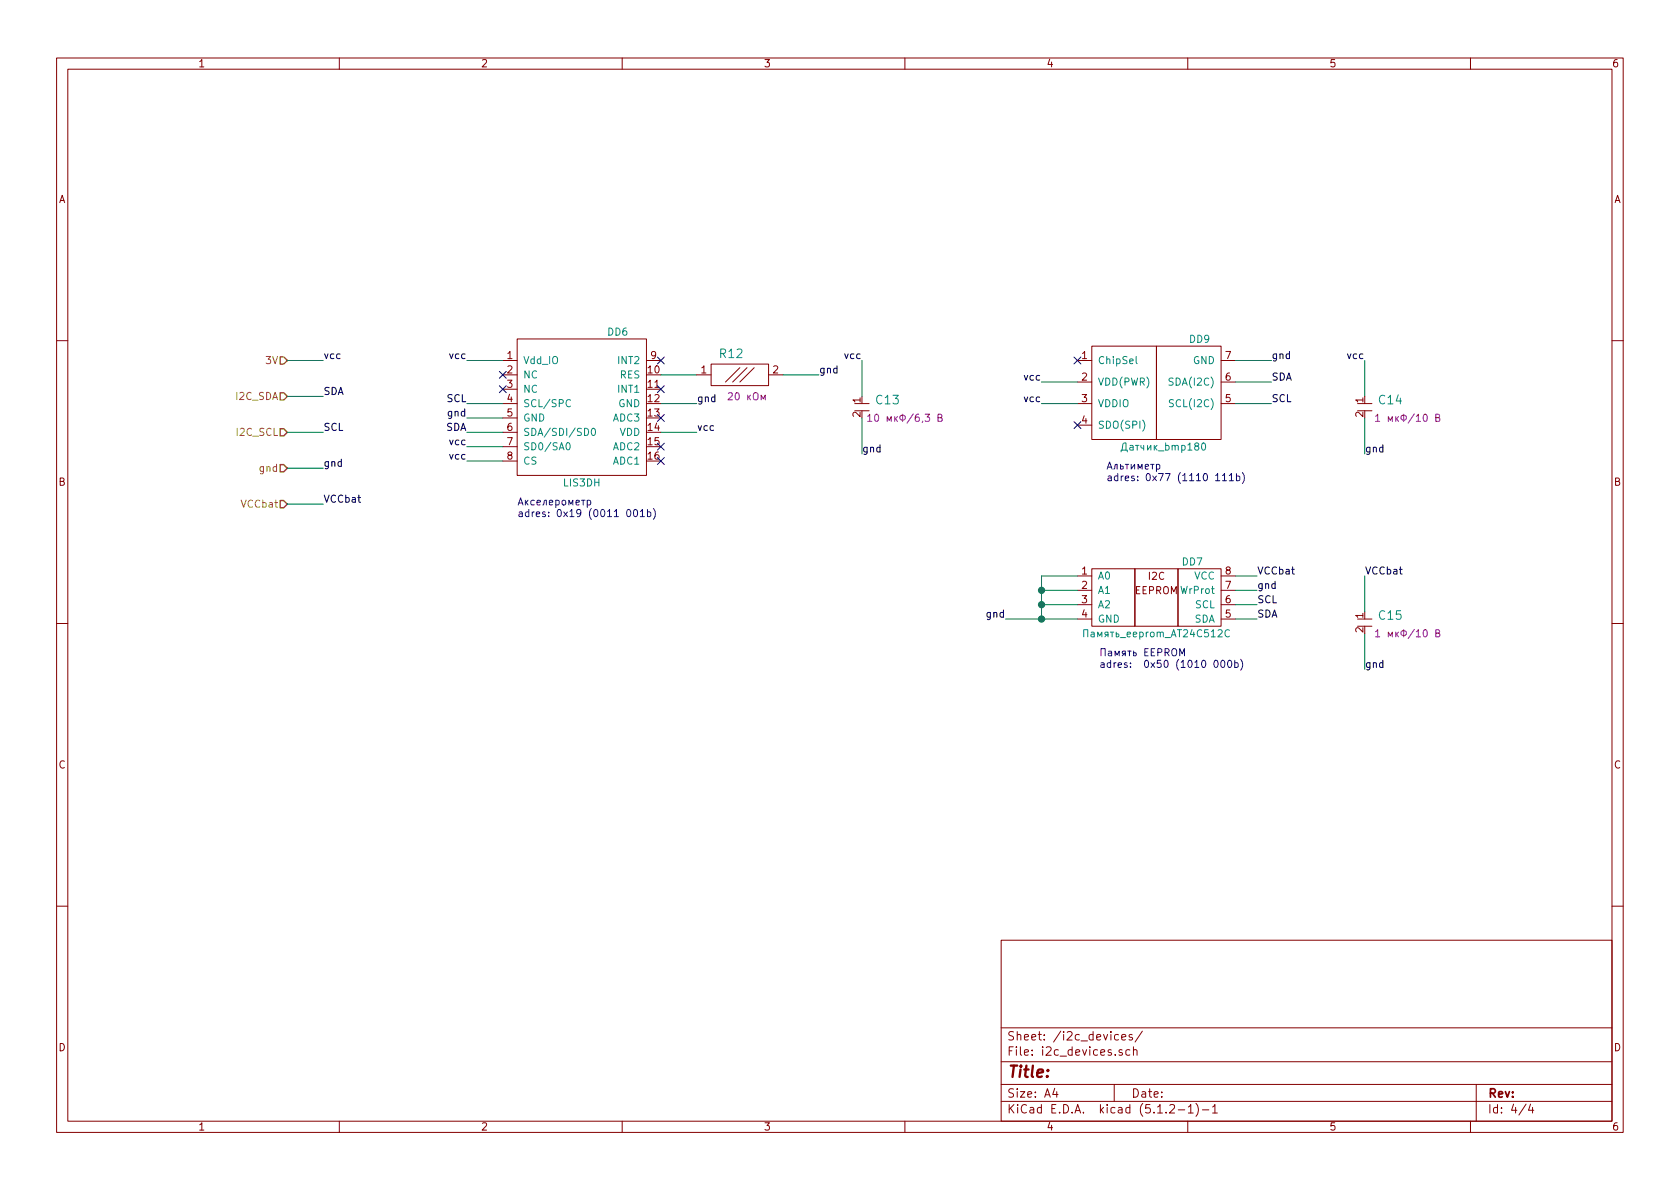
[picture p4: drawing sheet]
EESchema Schematic File Version 4
LIBS:mag-cache
EELAYER 30 0
EELAYER END
$Descr A4 11693 8268
encoding utf-8
Sheet 4 4
Title ""
Date ""
Rev ""
Comp ""
Comment1 ""
Comment2 ""
Comment3 ""
Comment4 ""
$EndDescr
Text HLabel 2000 2500 0    50   Input ~ 0
3V
Text HLabel 2000 3250 0    50   Input ~ 0
gnd
Text HLabel 2000 2750 0    50   Input ~ 0
I2C_SDA
Text HLabel 2000 3000 0    50   Input ~ 0
I2C_SCL
$Comp
L mag-rescue:LIS3DH-elements DD?
U 1 1
P 3500 2500
AR Path="/5DCBE002" Ref="DD?"  Part="1" 
AR Path="/5DCA4D45/5DCBE002" Ref="DD6"  Part="1" 
F 0 "DD6" H 4300 2700 50  0000 C CNN
F 1 "LIS3DH" H 4050 1650 50  0000 C CNN
F 2 "N_DD:акселерометр_LIS3DH" H 3500 2500 50  0001 C CNN
F 3 "" H 3500 2500 50  0001 C CNN
	1    3500 2500
	1    0    0    -1  
$EndComp
Wire Wire Line
	2000 2500 2250 2500
Text Label 2250 2500 0    50   ~ 0
vcc
Text Label 2250 2750 0    50   ~ 0
SDA
Text Label 2250 3000 0    50   ~ 0
SCL
Text Label 2250 3250 0    50   ~ 0
gnd
Wire Wire Line
	2000 2750 2250 2750
Wire Wire Line
	2000 3000 2250 3000
Wire Wire Line
	2000 3250 2250 3250
Wire Wire Line
	3500 3000 3250 3000
Wire Wire Line
	3500 2800 3250 2800
Text Label 3250 2900 2    50   ~ 0
gnd
Wire Wire Line
	3500 2900 3250 2900
Text Label 3250 3000 2    50   ~ 0
SDA
Text Label 3250 2800 2    50   ~ 0
SCL
NoConn ~ 3500 2600
NoConn ~ 3500 2700
Text Notes 3600 3600 0    50   ~ 0
Акселерометр\nadres: 0x19 (0011 001b)
Wire Wire Line
	3500 3200 3250 3200
Text Label 3250 3200 2    50   ~ 0
vcc
$Comp
L mag-rescue:Конденсатор_керамический-elements C?
U 1 1
P 6000 2800
AR Path="/5DCF31B7" Ref="C?"  Part="1" 
AR Path="/5D924959/5DCF31B7" Ref="C?"  Part="1" 
AR Path="/5DCA4D45/5DCF31B7" Ref="C13"  Part="1" 
F 0 "C13" V 5972 2888 60  0000 L CNN
F 1 "Конденсатор_керамический" V 6078 2888 60  0001 L CNN
F 2 "N_RLC:Конденсатор_SMD_0603" H 6000 2800 60  0001 C CNN
F 3 "" H 6000 2800 60  0001 C CNN
F 4 "10 мкФ/6,3 В" V 6100 3100 50  0000 C CNN "Номинал"
F 5 "С111" H 6000 2800 50  0001 C CNN "УГО"
	1    6000 2800
	0    1    1    0   
$EndComp
Text Label 6000 2500 2    50   ~ 0
vcc
Wire Wire Line
	6000 2500 6000 2750
Wire Wire Line
	6000 2900 6000 3150
Text Label 6000 3150 0    50   ~ 0
gnd
NoConn ~ 4600 3200
NoConn ~ 4600 3100
NoConn ~ 4600 2900
Text Label 4850 2800 0    50   ~ 0
gnd
Wire Wire Line
	4600 2800 4850 2800
NoConn ~ 4600 2500
NoConn ~ 4600 2700
Wire Wire Line
	3500 2500 3250 2500
Text Label 3250 2500 2    50   ~ 0
vcc
Wire Wire Line
	3500 3100 3250 3100
Text Label 3250 3100 2    50   ~ 0
vcc
Text Label 5700 2600 0    50   ~ 0
gnd
Wire Wire Line
	4600 2600 4850 2600
$Comp
L mag-rescue:Резистор_0,065Вт-elements R?
U 1 1
P 5150 2600
AR Path="/5DD39505" Ref="R?"  Part="1" 
AR Path="/5DCA4D45/5DD39505" Ref="R12"  Part="1" 
F 0 "R12" H 5000 2750 60  0000 L CNN
F 1 "Резистор_0,065Вт" V 5203 2703 60  0001 L CNN
F 2 "N_RLC:Конденсатор_SMD_0603" H 5150 2600 60  0001 C CNN
F 3 "" H 5150 2600 60  0001 C CNN
F 4 "20 кОм" H 5200 2450 50  0000 C CNN "Номинал"
F 5 "R101" H 5150 2600 50  0001 C CNN "УГО"
	1    5150 2600
	1    0    0    -1  
$EndComp
Wire Wire Line
	5450 2600 5700 2600
Wire Wire Line
	4600 3000 4850 3000
Text Label 4850 3000 0    50   ~ 0
vcc
$Comp
L mag-rescue:Датчик_bmp180-elements DD9
U 1 1
P 7500 2500
F 0 "DD9" H 8350 2650 50  0000 C CNN
F 1 "Датчик_bmp180" H 8100 1900 50  0000 C CNN
F 2 "N_DD:BMP180" H 7500 2500 50  0001 C CNN
F 3 "" H 7500 2500 50  0001 C CNN
	1    7500 2500
	1    0    0    -1  
$EndComp
NoConn ~ 7500 2500
NoConn ~ 7500 2950
Wire Wire Line
	7500 2650 7250 2650
Text Label 7250 2650 2    50   ~ 0
vcc
Wire Wire Line
	7500 2800 7250 2800
Text Label 7250 2800 2    50   ~ 0
vcc
Text Label 8850 2500 0    50   ~ 0
gnd
Wire Wire Line
	8600 2500 8850 2500
Text Notes 7700 3350 0    50   ~ 0
Альтиметр\nadres: 0x77 (1110 111b)
Wire Wire Line
	8600 2800 8850 2800
Text Label 8850 2800 0    50   ~ 0
SCL
Wire Wire Line
	8600 2650 8850 2650
Text Label 8850 2650 0    50   ~ 0
SDA
Text Label 9500 2500 2    50   ~ 0
vcc
Wire Wire Line
	9500 2500 9500 2750
Wire Wire Line
	9500 2900 9500 3150
Text Label 9500 3150 0    50   ~ 0
gnd
$Comp
L mag-rescue:Конденсатор_керамический-elements C?
U 1 1
P 9500 2800
AR Path="/5D8ED9F7" Ref="C?"  Part="1" 
AR Path="/5D924959/5D8ED9F7" Ref="C?"  Part="1" 
AR Path="/5DB88CD1/5D8ED9F7" Ref="C?"  Part="1" 
AR Path="/5DCA4D45/5D8ED9F7" Ref="C14"  Part="1" 
F 0 "C14" V 9472 2888 60  0000 L CNN
F 1 "Конденсатор_керамический" V 9578 2888 60  0001 L CNN
F 2 "N_RLC:Конденсатор_SMD_0603" H 9500 2800 60  0001 C CNN
F 3 "" H 9500 2800 60  0001 C CNN
F 4 "1 мкФ/10 В" V 9600 3100 50  0000 C CNN "Номинал"
F 5 "С111" H 9500 2800 50  0001 C CNN "УГО"
	1    9500 2800
	0    1    1    0   
$EndComp
$Comp
L mag-rescue:Память_eeprom_AT24C512C-elements DD7
U 1 1
P 7600 4000
F 0 "DD7" H 8300 4100 50  0000 C CNN
F 1 "Память_eeprom_AT24C512C" H 8050 3600 50  0000 C CNN
F 2 "N_DD:SO-8" H 7500 4000 50  0001 C CNN
F 3 "" H 7500 4000 50  0001 C CNN
	1    7600 4000
	1    0    0    -1  
$EndComp
Text Notes 7650 4650 0    50   ~ 0
Память EEPROM\nadres:  0x50 (1010 000b)
Text Label 8750 4200 0    50   ~ 0
SCL
Text Label 8750 4300 0    50   ~ 0
SDA
Wire Wire Line
	8750 4200 8600 4200
Wire Wire Line
	8600 4300 8750 4300
Wire Wire Line
	8750 4000 8600 4000
Text Label 8750 4100 0    50   ~ 0
gnd
Wire Wire Line
	7500 4000 7250 4000
Wire Wire Line
	7500 4100 7250 4100
Wire Wire Line
	7500 4200 7250 4200
Text Label 7000 4300 2    50   ~ 0
gnd
Wire Wire Line
	7000 4300 7250 4300
Wire Wire Line
	8750 4100 8600 4100
Wire Wire Line
	7250 4300 7250 4200
Connection ~ 7250 4300
Wire Wire Line
	7250 4300 7500 4300
Connection ~ 7250 4100
Wire Wire Line
	7250 4100 7250 4000
Connection ~ 7250 4200
Wire Wire Line
	7250 4200 7250 4100
Wire Wire Line
	9500 4000 9500 4250
Wire Wire Line
	9500 4400 9500 4650
Text Label 9500 4650 0    50   ~ 0
gnd
$Comp
L mag-rescue:Конденсатор_керамический-elements C?
U 1 1
P 9500 4300
AR Path="/5D903FED" Ref="C?"  Part="1" 
AR Path="/5D924959/5D903FED" Ref="C?"  Part="1" 
AR Path="/5DB88CD1/5D903FED" Ref="C?"  Part="1" 
AR Path="/5DCA4D45/5D903FED" Ref="C15"  Part="1" 
F 0 "C15" V 9472 4388 60  0000 L CNN
F 1 "Конденсатор_керамический" V 9578 4388 60  0001 L CNN
F 2 "N_RLC:Конденсатор_SMD_0603" H 9500 4300 60  0001 C CNN
F 3 "" H 9500 4300 60  0001 C CNN
F 4 "1 мкФ/10 В" V 9600 4600 50  0000 C CNN "Номинал"
F 5 "С111" H 9500 4300 50  0001 C CNN "УГО"
	1    9500 4300
	0    1    1    0   
$EndComp
Text HLabel 2000 3500 0    50   Input ~ 0
VCCbat
Wire Wire Line
	2000 3500 2250 3500
Text Label 2250 3500 0    50   ~ 0
VCCbat
Text Label 8750 4000 0    50   ~ 0
VCCbat
Text Label 9500 4000 0    50   ~ 0
VCCbat
Text Notes 9750 4600 0    50   ~ 0
отодвинуть от G2
$EndSCHEMATC
